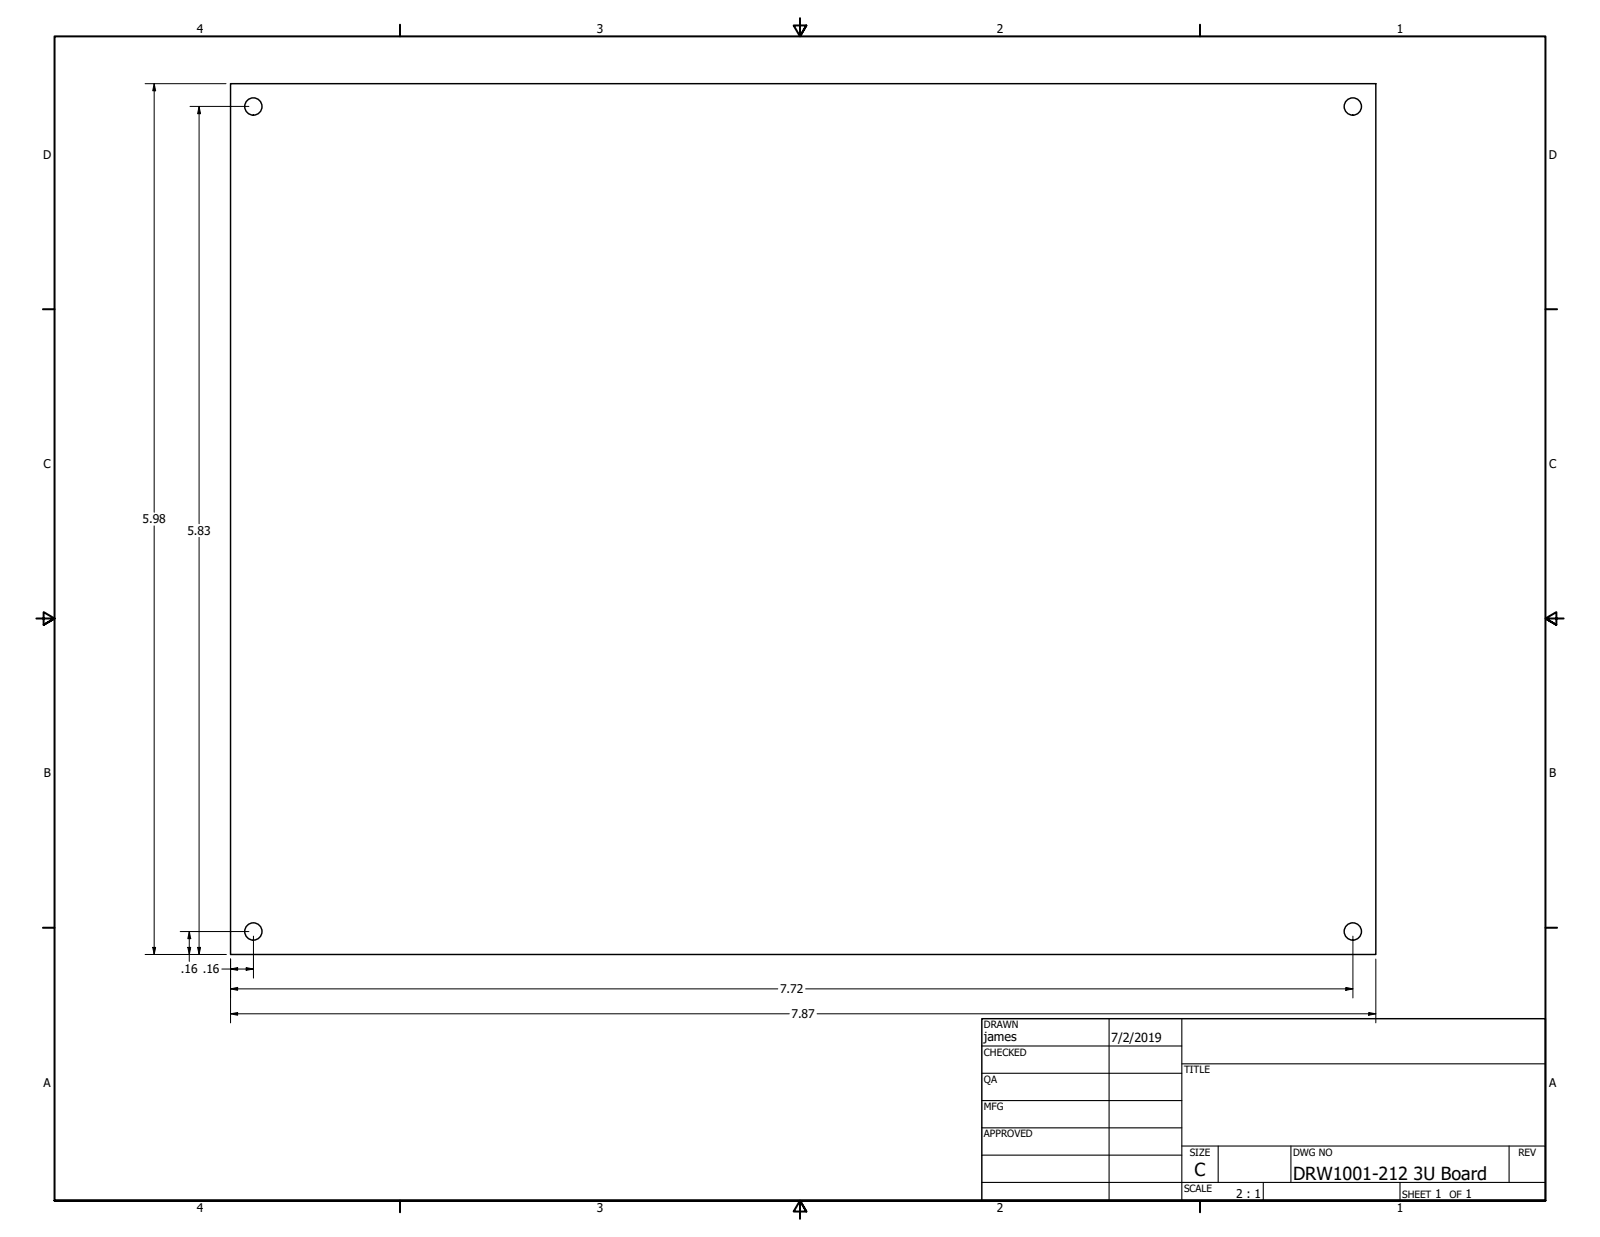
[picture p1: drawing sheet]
<svg xmlns="http://www.w3.org/2000/svg" width="559mm" height="432mm" viewBox="0 0 559 432" stroke-linecap="round" stroke-linejoin="round" font-family="sans-serif">
<!-- layer: Visible (ANSI) -->
<g fill="none" stroke="#000" stroke-width=".51">
<path d="M80.5 29.2h400v304h-400z"/>
<circle cx="88.5" cy="37.2" r="3"/>
<circle cx="472.5" cy="37.2" r="3"/>
<circle cx="88.5" cy="325.2" r="3"/>
<circle cx="472.5" cy="325.2" r="3"/>
</g>
<!-- layer: Border (ANSI) -->
<g fill="none" stroke="#000" stroke-width=".7">
<path d="M139.7 8.6v4.1M279.4 6.3v6.4l-2.2-3.8h4.4l-2.2 3.8 2.2-3.8M419.1 8.6v4.1M15 107.9h4M539.8 107.9h4M12.7 215.9h6.3l-3.8-2.2v4.4l3.8-2.2-3.8 2.2M546.1 215.9h-6.3l3.8-2.2v4.4l-3.8-2.2 3.8 2.2M15 323.8h4M539.8 323.8h4M19 419.1v-406.4h520.8v406.4h-520.8h520.8M139.7 419.1v4.1M419.1 419.1v4.1"/>
<path d="M281.6 422.9l-2.2-3.8 2.2 3.8h-4.4l2.2-3.8v6.3"/>
</g>
<!-- layer: Title (ANSI) -->
<g fill="none" stroke="#000" stroke-width=".38">
<path d="M387.3 355.6v63.5M412.7 355.6v63.5M342.9 365.1h69.8M342.9 374.6h69.8M412.7 371.3h127.1M342.9 384.2h69.8M342.9 393.7h69.8M342.9 412.7h196.9M342.9 403.2h69.8M412.7 400h127.1M425.4 400v12.7M441.2 412.7v6.4"/>
<path d="M450.8 400v12.7M488.9 412.7v6.4M527 400v12.7"/>
</g>
<path d="M342.9 355.6h196.9v63.5h-196.9z" fill="none" stroke="#000" stroke-width=".51"/>
<!-- layer: Dimension (ANSI) -->
<g fill="none" stroke="#000" stroke-width=".35">
<path d="M50.7 29.2h28.2M53.8 29.2l.6 2.5h-1.1zM53.8 29.2v149.6M66.4 37.1h20.5M69.5 37.1l.5 2.6h-1zM69.5 37.1v145.7M53.8 183.6v149.6M69.5 187.6v145.6M50.7 333.2h28.2M53.3 330.7h1.1l-.6 2.5zM62.9 325.2h24M65.6 330.7h1l-.5 2.5z"/>
<path d="M66.1 325.2l.5 2.5h-1zM66.1 325.2v10.4M69 330.7h1l-.5 2.5zM77.5 338.3h11M80.5 338.3l2.5-.5v.9zM80.5 334.8v22.3M86 337.8l2.5 .5-2.5 .4zM88.5 326.8v14.6M472.5 326.8v21.6M480.5 334.8v22.3M80.5 345.2l2.5-.5v1zM80.5 353.9l2.5-.5v1z"/>
<path d="M80.5 345.2h191.2M80.5 353.9h195.2M281.4 345.2h191.1M285.4 353.9h195.1M470 344.7l2.5 .5-2.5 .5zM478 353.4l2.5 .5-2.5 .5z"/>
</g>
<g fill="#000">
<path d="M53.8 29.2l.6 2.5h-1.1z" fill-rule="evenodd"/>
<path d="M69.5 37.1l.5 2.6h-1z" fill-rule="evenodd"/>
<path d="M53.3 330.7h1.1l-.6 2.5z" fill-rule="evenodd"/>
<path d="M65.6 330.7h1l-.5 2.5z" fill-rule="evenodd"/>
<path d="M66.1 325.2l.5 2.5h-1z" fill-rule="evenodd"/>
<path d="M69 330.7h1l-.5 2.5z" fill-rule="evenodd"/>
<path d="M80.5 338.3l2.5-.5v.9z" fill-rule="evenodd"/>
<path d="M86 337.8l2.5 .5-2.5 .4z" fill-rule="evenodd"/>
<path d="M80.5 345.2l2.5-.5v1z" fill-rule="evenodd"/>
<path d="M80.5 353.9l2.5-.5v1z" fill-rule="evenodd"/>
<path d="M470 344.7l2.5 .5-2.5 .5z" fill-rule="evenodd"/>
<path d="M478 353.4l2.5 .5-2.5 .5z" fill-rule="evenodd"/>
</g>
<g font-size="6.3">
<text x="417.2" y="410.6">C</text>
<text x="451.6" y="411.9">DRW1001-212</text>
<text x="493.7" y="411.9">3U Board</text>
</g>
<g font-size="4.4">
<text x="343.7" y="363.5">james</text>
<text x="388.1" y="363.7">7/2/2019</text>
</g>
<g font-size="4.2">
<text x="68.7" y="11.7">4</text>
<text x="208.4" y="11.7">3</text>
<text x="348.1" y="11.7">2</text>
<text x="487.8" y="11.7">1</text>
<text x="15.1" y="55.5">D</text>
<text x="540.9" y="55.5">D</text>
<text x="15.2" y="163.4">C</text>
<text x="541" y="163.4">C</text>
<text x="49.8" y="182.7">5.98</text>
<text x="65.5" y="186.7">5.83</text>
<text x="15.3" y="271.4">B</text>
<text x="541.1" y="271.4">B</text>
<text x="63.2" y="339.5">.16 .16</text>
<text x="272.4" y="346.7">7.72</text>
<text x="276.4" y="355.4">7.87</text>
<text x="15.2" y="379.3">A</text>
<text x="541" y="379.3">A</text>
<text x="431.7" y="418.3">2 : 1</text>
<text x="501.3" y="418.3">1</text>
<text x="511.8" y="418.3">1</text>
<text x="68.7" y="423.2">4</text>
<text x="208.4" y="423.2">3</text>
<text x="348.1" y="423.2">2</text>
<text x="487.8" y="423.2">1</text>
</g>
<g font-size="3.5">
<text x="343.7" y="358.9">DRAWN</text>
<text x="343.7" y="368.5">CHECKED</text>
<text x="413.5" y="374.6">TITLE</text>
<text x="343.7" y="378">QA</text>
<text x="343.7" y="387.5">MFG</text>
<text x="343.7" y="397.1">APPROVED</text>
<text x="415.5" y="403.4">SIZE</text>
<text x="451.6" y="403.4">DWG NO</text>
<text x="530.3" y="403.4">REV</text>
<text x="413.5" y="416.1">SCALE</text>
<text x="489.7" y="418.3">SHEET</text>
<text x="506.2" y="418.3">OF</text>
</g>
</svg>
